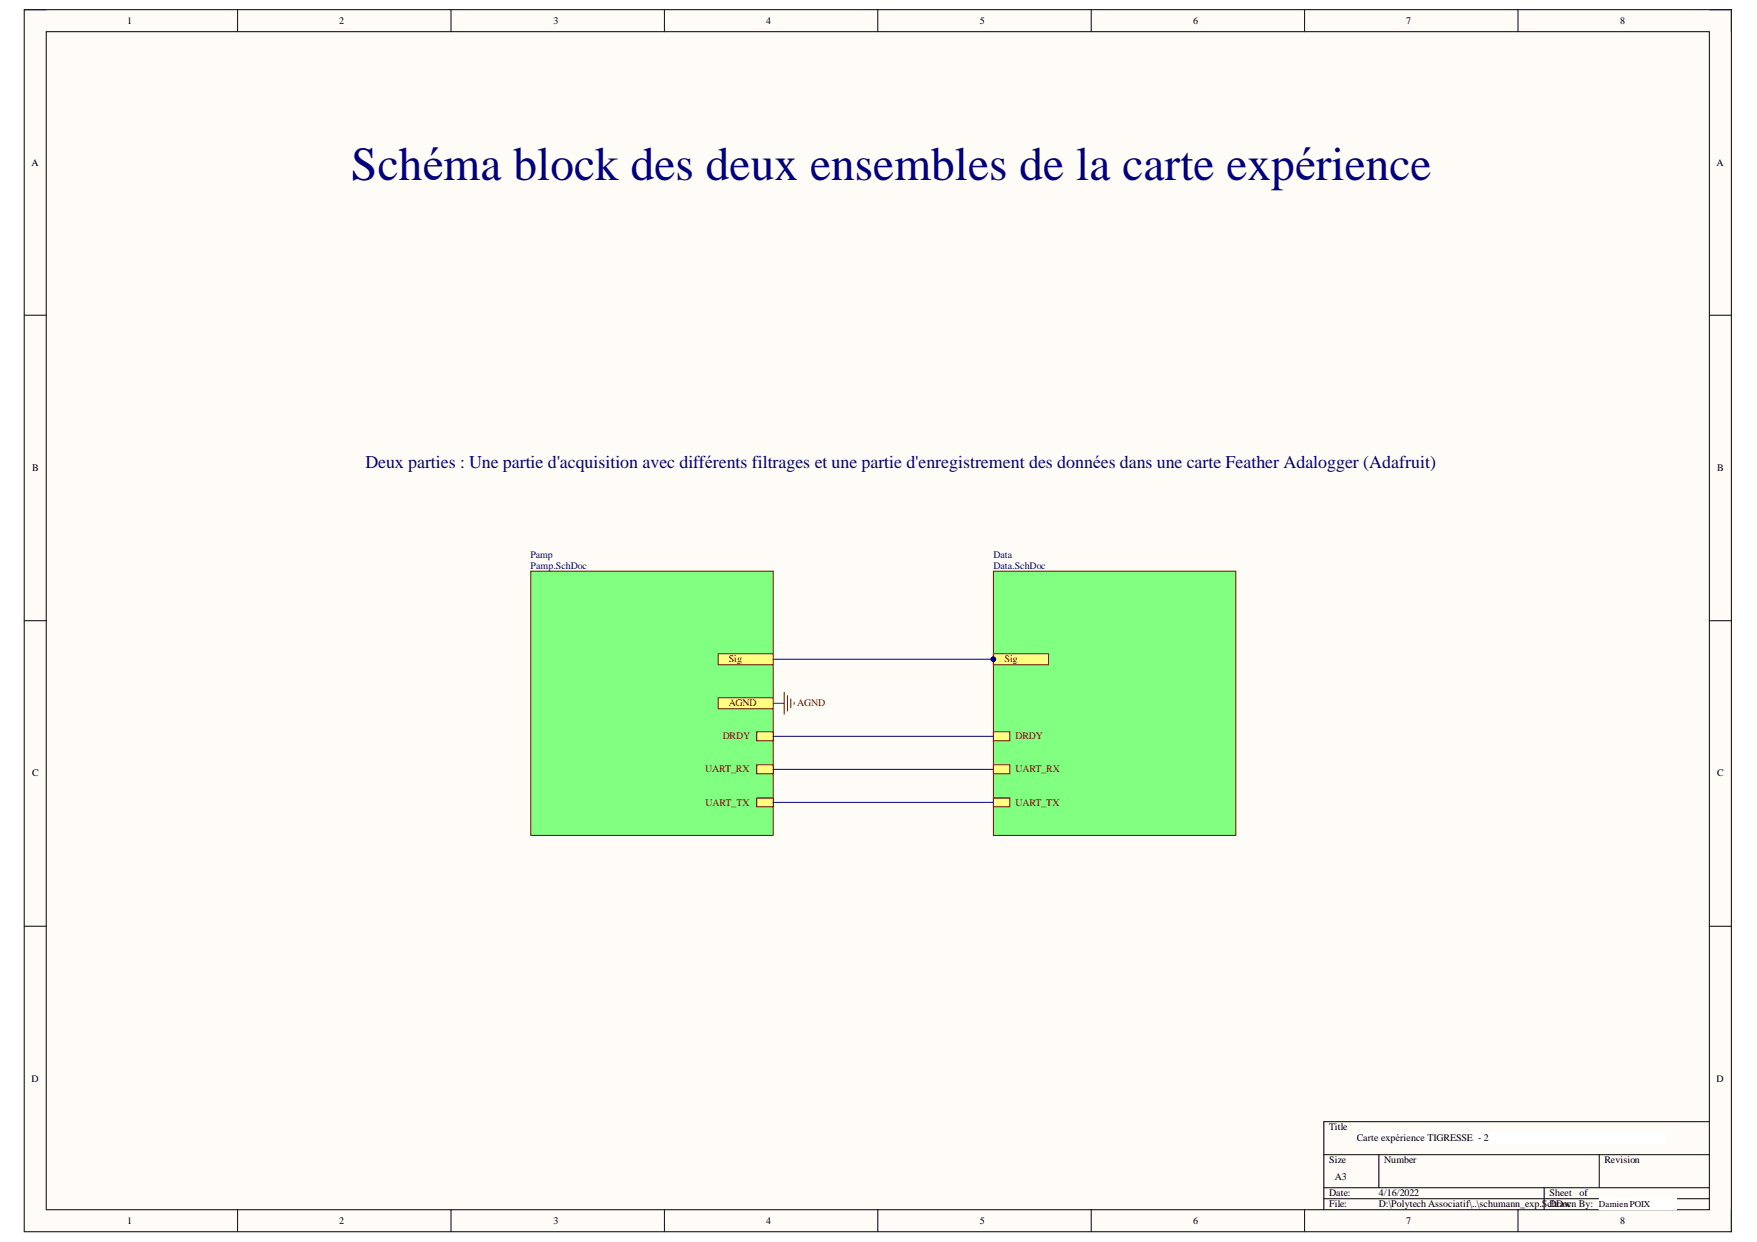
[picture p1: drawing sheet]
<svg xmlns="http://www.w3.org/2000/svg" width="297mm" height="210mm" viewBox="0 0 297 210" stroke-linecap="round" stroke-linejoin="round" font-family="sans-serif">
<path d="M4.1 1.6h288.6v206.6h-288.6z" fill-rule="evenodd" fill="#fffcf8"/>
<path d="M4.1 1.6h288.6v206.6h-288.6z" fill="none" stroke="#000" stroke-width=".17"/>
<path d="M7.8 5.4h281.2v199.1h-281.2z" fill-rule="evenodd" fill="#fffcf8"/>
<g fill="none" stroke="#000" stroke-width=".17">
<path d="M4.1 1.6h3.7M7.8 5.4h281.2v199.1h-281.2zM40.2 1.6v3.8M76.2 1.6v3.8M112.3 1.6v3.8M148.4 1.6v3.8M184.5 1.6v3.8M220.6 1.6v3.8M256.6 1.6v3.8M289 1.6h3.7v3.8M4.1 53.3h3.7M289 53.3h3.7"/>
<path d="M4.1 104.9h3.7M289 104.9h3.7M4.1 156.5h3.7M289 156.5h3.7M223.8 195.2h65.2M233.1 195.2v5.5M270.4 195.2v5.5M289 189.6h-65.2v14.9M40.2 204.5v3.7M76.2 204.5v3.7M112.3 204.5v3.7M148.4 204.5v3.7"/>
<path d="M184.5 204.5v3.7M220.6 204.5v3.7M223.8 200.7h65.2M223.8 202.6h65.2M256.6 204.5v3.7M261.1 200.7v3.8M292.7 204.5v3.7"/>
</g>
<path d="M89.7 96.5h41v44.7h-41z" fill-rule="evenodd" fill="#80ff80"/>
<path d="M89.7 96.5h41v44.7h-41z" fill="none" stroke="#800000" stroke-width=".17"/>
<path d="M127.9 129.3h2.8v1.5h-2.8z" fill-rule="evenodd" fill="#ffff80"/>
<path d="M127.9 129.3h2.8v1.5h-2.8z" fill="none" stroke="#800000" stroke-width=".17"/>
<path d="M127.9 134.9h2.8v1.5h-2.8z" fill-rule="evenodd" fill="#ffff80"/>
<path d="M127.9 134.9h2.8v1.5h-2.8z" fill="none" stroke="#800000" stroke-width=".17"/>
<path d="M127.9 123.7h2.8v1.5h-2.8z" fill-rule="evenodd" fill="#ffff80"/>
<path d="M127.9 123.7h2.8v1.5h-2.8z" fill="none" stroke="#800000" stroke-width=".17"/>
<path d="M167.9 96.5h41v44.7h-41z" fill-rule="evenodd" fill="#80ff80"/>
<path d="M167.9 96.5h41v44.7h-41z" fill="none" stroke="#800000" stroke-width=".17"/>
<circle cx="168" cy="111.4" r=".37" fill="#000080"/>
<circle cx="168" cy="111.4" r=".37" fill="none" stroke="#000080" stroke-width=".17"/>
<path d="M167.9 110.7h2.8v1.5h-2.8z" fill-rule="evenodd" fill="#ffff80"/>
<path d="M167.9 110.7h2.8v1.5h-2.8z" fill="none" stroke="#800000" stroke-width=".17"/>
<circle cx="168" cy="111.4" r=".37" fill="#000080"/>
<circle cx="168" cy="111.4" r=".37" fill="none" stroke="#000080" stroke-width=".17"/>
<path d="M167.9 134.9h2.8v1.5h-2.8z" fill-rule="evenodd" fill="#ffff80"/>
<path d="M167.9 134.9h2.8v1.5h-2.8z" fill="none" stroke="#800000" stroke-width=".17"/>
<path d="M167.9 129.3h2.8v1.5h-2.8z" fill-rule="evenodd" fill="#ffff80"/>
<path d="M167.9 129.3h2.8v1.5h-2.8z" fill="none" stroke="#800000" stroke-width=".17"/>
<path d="M167.9 123.7h2.8v1.5h-2.8z" fill-rule="evenodd" fill="#ffff80"/>
<path d="M167.9 123.7h2.8v1.5h-2.8z" fill="none" stroke="#800000" stroke-width=".17"/>
<path d="M121.4 110.5h9.3v1.8h-9.3z" fill-rule="evenodd" fill="#ffff80"/>
<path d="M121.4 110.5h9.3v1.8h-9.3z" fill="none" stroke="#800000" stroke-width=".17"/>
<path d="M121.4 117.9h9.3v1.9h-9.3z" fill-rule="evenodd" fill="#ffff80"/>
<path d="M121.4 117.9h9.3v1.9h-9.3zM130.7 118.9h1.9M132.6 117v3.7M133.1 117.6v2.6M133.7 118.1v1.5M134.2 118.7v.3" fill="none" stroke="#800000" stroke-width=".17"/>
<path d="M167.9 110.5h9.4v1.8h-9.4z" fill-rule="evenodd" fill="#ffff80"/>
<path d="M167.9 110.5h9.4v1.8h-9.4z" fill="none" stroke="#800000" stroke-width=".17"/>
<circle cx="168" cy="111.4" r=".37" fill="#000080"/>
<g fill="none" stroke="#000080" stroke-width=".17">
<path d="M130.7 111.4h37.2"/>
<circle cx="168" cy="111.4" r=".37"/>
</g>
<circle cx="168" cy="111.4" r=".37" fill="#000080"/>
<g fill="none" stroke="#000080" stroke-width=".17">
<path d="M130.7 130h37.2M130.7 135.6h37.2M130.7 124.4h37.2"/>
<circle cx="168" cy="111.4" r=".37"/>
</g>
<path d="M229.4 191.4h52.1v1.9h-52.1z" fill-rule="evenodd" fill="#fff"/>
<path d="M229.4 191.4h52.1v1.9h-52.1z" fill="none" stroke="#fff" stroke-width=".17"/>
<path d="M270.4 202.6h13v1.9h-13z" fill-rule="evenodd" fill="#fff"/>
<path d="M270.4 202.6h13v1.9h-13z" fill="none" stroke="#fff" stroke-width=".17"/>
<text font-size="8" fill="#000080" x="59.4" y="30.4">Schéma block des deux ensembles de la carte expérience</text>
<text font-size="3" fill="#000080" x="61.8" y="79.1">Deux parties : Une partie d'acquisition avec différents filtrages et une partie d'enregistrement des données dans une carte Feather Adalogger (Adafruit)</text>
<g font-size="1.7">
<text x="21.5" y="4.1">1</text>
<text x="57.4" y="4.1">2</text>
<text x="93.6" y="4.1">3</text>
<text x="129.5" y="4.1">4</text>
<text x="165.7" y="4.1">5</text>
<text x="201.7" y="4.1">6</text>
<text x="237.8" y="4.1">7</text>
<text x="273.9" y="4.1">8</text>
<text x="5.3" y="28">A</text>
<text x="290.2" y="28">A</text>
<text x="5.4" y="79.7">B</text>
<text x="290.3" y="79.7">B</text>
<text x="5.4" y="131.2">C</text>
<text x="290.3" y="131.2">C</text>
<text x="5.3" y="182.9">D</text>
<text x="290.2" y="182.9">D</text>
<text x="224.7" y="191">Title</text>
<text x="224.7" y="196.6">Size</text>
<text x="229.4" y="192.9">Carte expérience TIGRESSE - 2</text>
<text x="234" y="196.6">Number</text>
<text x="271.3" y="196.6">Revision</text>
<text x="224.7" y="202.2">Date:</text>
<text x="225.7" y="199.4">A3</text>
<text x="233.1" y="202.2">4/16/2022</text>
<text x="261.9" y="202.2">Sheet</text>
<text x="267" y="202.2">of</text>
<text x="21.5" y="206.8">1</text>
<text x="57.4" y="206.8">2</text>
<text x="93.6" y="206.8">3</text>
<text x="129.5" y="206.8">4</text>
<text x="165.7" y="206.8">5</text>
<text x="201.7" y="206.8">6</text>
<text x="224.7" y="204">File:</text>
<text x="233.1" y="204">D:\Polytech Associatif\..\schumann_exp.ScDDoc</text>
<text x="237.8" y="206.8">7</text>
<text x="262.4" y="204">hrawn By: Damien POIX</text>
<text x="273.9" y="206.8">8</text>
</g>
<g font-size="1.7" fill="#000080">
<text x="89.7" y="94.3">Pamp</text>
<text x="167.9" y="94.3">Data</text>
<text x="89.7" y="96.1">Pamp.SchDoc</text>
<text x="167.9" y="96.1">Data.SchDoc</text>
</g>
<g font-size="1.7" fill="#800000">
<text x="123.2" y="112">Sig</text>
<text x="169.8" y="112">SigSig</text>
<text x="123.2" y="119.4">AGND</text>
<text x="134.8" y="119.4">AGND</text>
<text x="122.2" y="125">DRDY</text>
<text x="171.7" y="125">DRDY</text>
<text x="119.2" y="130.6">UART_RX</text>
<text x="171.7" y="130.6">UART_RX</text>
<text x="119.3" y="136.1">UART_TX</text>
<text x="171.7" y="136.1">UART_TX</text>
</g>
</svg>
